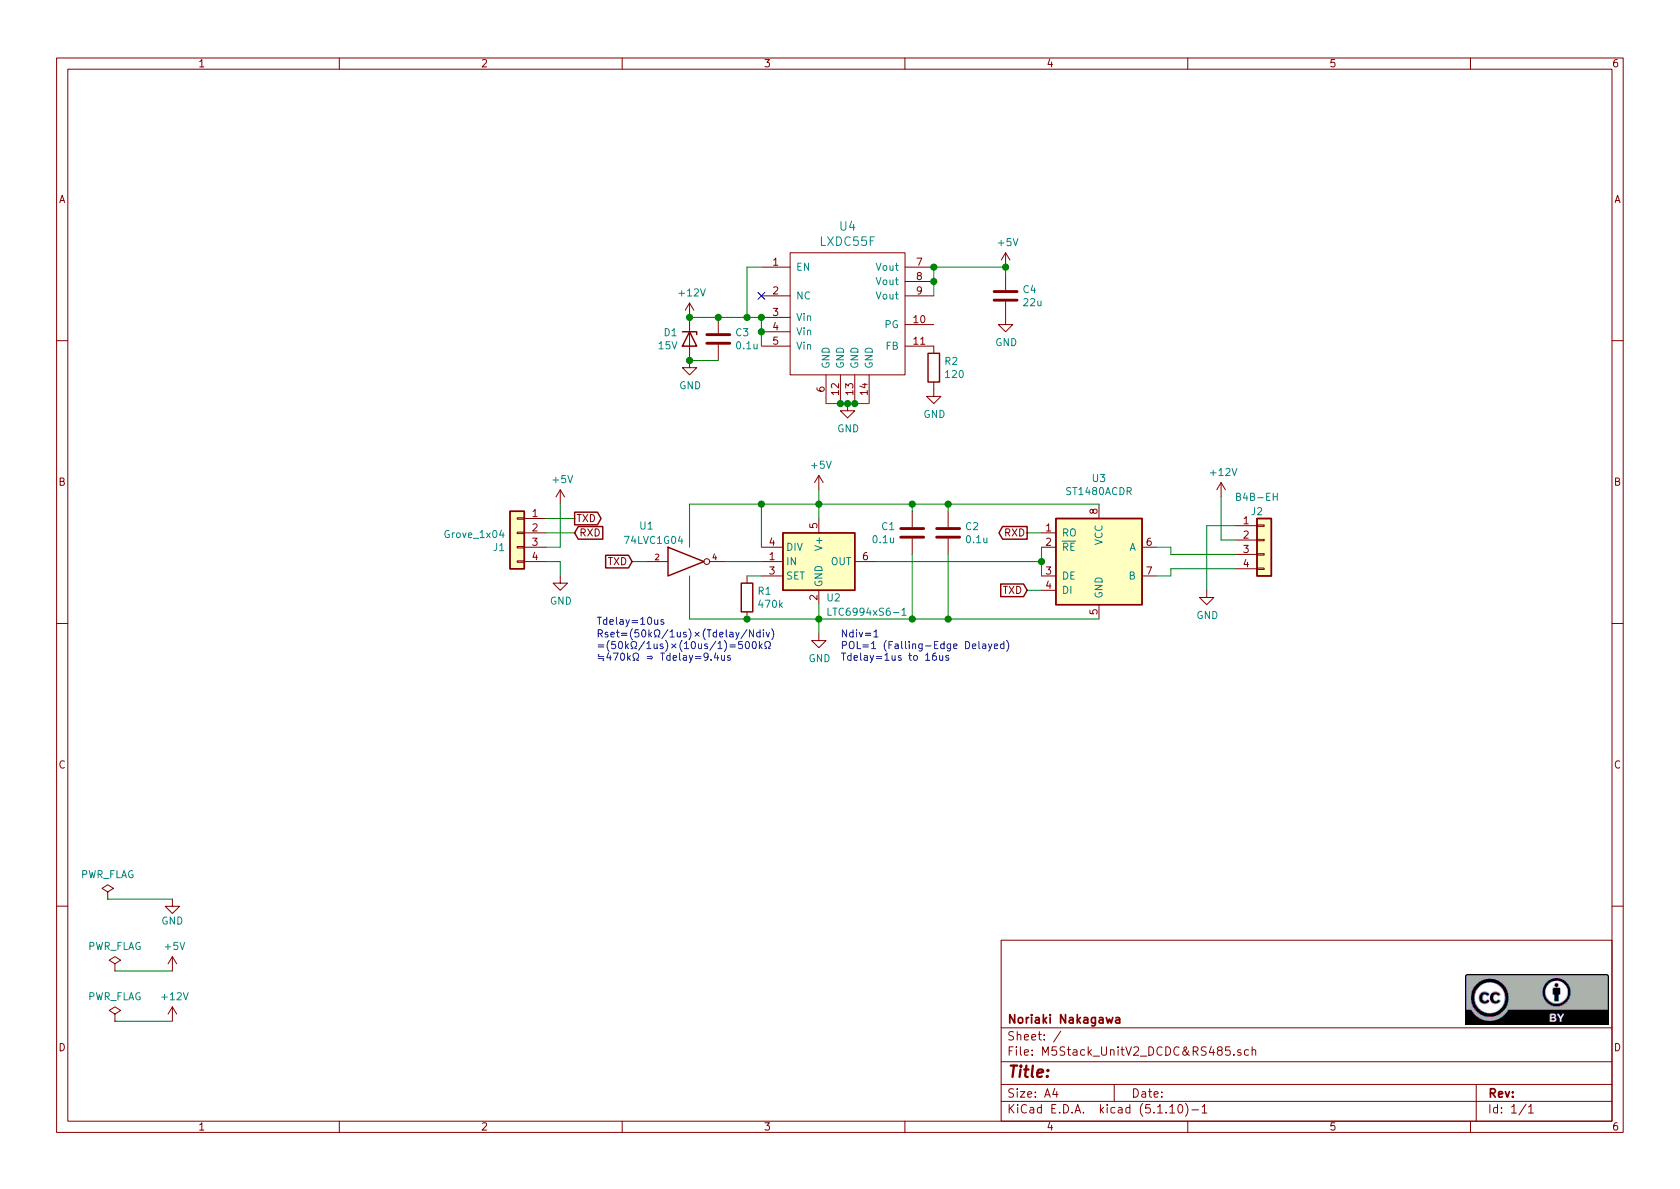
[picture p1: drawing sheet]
EESchema Schematic File Version 4
EELAYER 30 0
EELAYER END
$Descr A4 11693 8268
encoding utf-8
Sheet 1 1
Title ""
Date ""
Rev ""
Comp "Noriaki Nakagawa"
Comment1 ""
Comment2 ""
Comment3 ""
Comment4 ""
$EndDescr
$Comp
L Timer:LTC6994xS6-1 U2
U 1 1
P 5700 3900
F 0 "U2" H 5750 3650 50  0000 L CNN
F 1 "LTC6994xS6-1" H 5750 3550 50  0000 L CNN
F 2 "TO_SOT_Packages_SMD:TSOT-23-6" H 5700 3500 50  0001 C CNN
F 3 "https://www.analog.com/media/en/technical-documentation/data-sheets/699412fb.pdf" H 5450 4250 50  0001 C CNN
F 4 "https://www.digikey.jp/product-detail/ja/analog-devices-inc/LTC6994CS6-1-TRMPBF/LTC6994CS6-1-TRMPBFCT-ND/2404476" H 5700 3900 50  0001 C CNN "order_URL"
F 5 "LTC6994CS6-1#TRMPBF" H 5700 3900 50  0001 C CNN "#manf"
	1    5700 3900
	1    0    0    -1  
$EndComp
$Comp
L Device:R R1
U 1 1
P 5200 4150
AR Path="/5FBF77F2" Ref="R1"  Part="1" 
AR Path="/601FBA46/5FBF77F2" Ref="R?"  Part="1" 
F 0 "R1" H 5270 4196 50  0000 L CNN
F 1 "470k" H 5270 4105 50  0000 L CNN
F 2 "Resistors_SMD:R_0603" V 5130 4150 50  0001 C CNN
F 3 "~" H 5200 4150 50  0001 C CNN
F 4 "https://www.digikey.jp/product-detail/ja/panasonic-electronic-components/ERJ-3EKF4703V/P470KHCT-ND/1746784" H 5200 4150 50  0001 C CNN "order_URL"
F 5 "ERJ-3EKF4703V" H 5200 4150 50  0001 C CNN "#manf"
	1    5200 4150
	1    0    0    -1  
$EndComp
$Comp
L 74xGxx:74LVC1G04 U1
U 1 1
P 4800 3900
F 0 "U1" H 4500 4150 50  0000 C CNN
F 1 "74LVC1G04" H 4550 4050 50  0000 C CNN
F 2 "TO_SOT_Packages_SMD:SOT-353_SC-70-5" H 4800 3900 50  0001 C CNN
F 3 "https://assets.nexperia.com/documents/data-sheet/74LVC1G04.pdf" H 4800 3900 50  0001 C CNN
F 4 "https://www.digikey.jp/product-detail/ja/nexperia-usa-inc/74LVC1G04GW-125/1727-2871-1-ND/763420" H 4800 3900 50  0001 C CNN "order_URL"
F 5 "74LVC1G04GW,125" H 4800 3900 50  0001 C CNN "#manf"
	1    4800 3900
	1    0    0    -1  
$EndComp
Text GLabel 4400 3900 0    50   Input ~ 0
TXD
Text GLabel 7150 3700 0    50   Output ~ 0
RXD
Wire Wire Line
	4400 3900 4500 3900
Wire Wire Line
	5050 3900 5300 3900
Wire Wire Line
	5300 4000 5200 4000
Wire Wire Line
	5700 4300 5700 4400
Wire Wire Line
	5200 4300 5700 4300
Wire Wire Line
	5700 4300 5700 4200
Wire Wire Line
	5700 3500 5700 3600
Wire Wire Line
	5700 3500 5300 3500
Wire Wire Line
	4800 3500 4800 3800
Connection ~ 5700 3500
Wire Wire Line
	4800 4000 4800 4300
Wire Wire Line
	4800 4300 5200 4300
Wire Wire Line
	5300 3800 5300 3500
Connection ~ 5300 3500
Wire Wire Line
	5300 3500 4800 3500
Wire Wire Line
	5700 3400 5700 3500
Connection ~ 5700 4300
Wire Wire Line
	7150 3700 7250 3700
Text GLabel 7150 4100 0    50   Input ~ 0
TXD
Wire Wire Line
	7150 4100 7250 4100
Wire Wire Line
	6100 3900 7250 3900
Wire Wire Line
	7250 3800 7250 3900
Wire Wire Line
	5700 3500 6350 3500
Wire Wire Line
	5700 4300 6350 4300
Wire Wire Line
	6350 3500 6350 3550
Wire Wire Line
	6350 3850 6350 4300
Text Notes 4150 4350 0    50   ~ 0
Tdelay=10us
Text Notes 4150 4600 0    50   ~ 0
Rset=(50kΩ/1us)×(Tdelay/Ndiv)\n=(50kΩ/1us)×(10us/1)=500kΩ\n≒470kΩ ⇒ Tdelay=9.4us
Text Notes 5850 4600 0    50   ~ 0
Ndiv=1\nPOL=1 (Falling-Edge Delayed)\nTdelay=1us to 16us
Connection ~ 6350 4300
Wire Wire Line
	6350 4300 6600 4300
Connection ~ 6350 3500
Wire Wire Line
	6350 3500 6600 3500
Wire Wire Line
	6600 3500 6600 3550
Connection ~ 6600 3500
Wire Wire Line
	6600 3850 6600 4300
Connection ~ 6600 4300
$Comp
L Device:C C1
U 1 1
P 6350 3700
AR Path="/5FF9035A" Ref="C1"  Part="1" 
AR Path="/601FBA46/5FF9035A" Ref="C?"  Part="1" 
F 0 "C1" H 6465 3746 50  0000 L CNN
F 1 "0.1u" H 6465 3655 50  0000 L CNN
F 2 "Capacitors_SMD:C_0603" H 6388 3550 50  0001 C CNN
F 3 "~" H 6350 3700 50  0001 C CNN
F 4 "C0603C104M4RACTU" H 6350 3700 50  0001 C CNN "#manf"
F 5 "https://www.digikey.jp/product-detail/ja/kemet/C0603C104M4RACTU/399-1099-1-ND/411374" H 6350 3700 50  0001 C CNN "order_URL"
	1    6350 3700
	-1   0    0    -1  
$EndComp
$Comp
L Device:C C2
U 1 1
P 6600 3700
AR Path="/5FFA12DF" Ref="C2"  Part="1" 
AR Path="/601FBA46/5FFA12DF" Ref="C?"  Part="1" 
F 0 "C2" H 6715 3746 50  0000 L CNN
F 1 "0.1u" H 6715 3655 50  0000 L CNN
F 2 "Capacitors_SMD:C_0603" H 6638 3550 50  0001 C CNN
F 3 "~" H 6600 3700 50  0001 C CNN
F 4 "C0603C104M4RACTU" H 6600 3700 50  0001 C CNN "#manf"
F 5 "https://www.digikey.jp/product-detail/ja/kemet/C0603C104M4RACTU/399-1099-1-ND/411374" H 6600 3700 50  0001 C CNN "order_URL"
	1    6600 3700
	1    0    0    -1  
$EndComp
Connection ~ 5200 4300
Wire Notes Line
	10450 11250 10350 11250
Wire Notes Line
	3500 11250 3400 11250
$Comp
L ST1480ACDR:ST1480ACDR U3
U 1 1
P 7650 3900
F 0 "U3" H 7650 4481 50  0000 C CNN
F 1 "ST1480ACDR" H 7650 4390 50  0000 C CNN
F 2 "Housings_SOIC:SOIC-8_3.9x4.9mm_Pitch1.27mm" H 8700 3550 50  0001 C CIN
F 3 "https://media.digikey.com/pdf/Data%20Sheets/ST%20Microelectronics%20PDFS/ST1480AB_C_Rev_4.pdf" H 8100 3450 50  0001 C CNN
F 4 "https://www.digikey.jp/product-detail/ja/stmicroelectronics/ST1480ACDR/497-3726-1-ND/686444" H 7800 3300 50  0001 C CNN "order_URL"
F 5 "ST1480ACDR" H 8100 3450 50  0001 C CNN "#manf"
	1    7650 3900
	1    0    0    -1  
$EndComp
Wire Wire Line
	7250 3900 7250 4000
Connection ~ 7250 3900
Wire Wire Line
	6600 3500 7650 3500
Wire Wire Line
	6600 4300 7650 4300
$Comp
L Connector_Generic:Conn_01x04 J2
U 1 1
P 8800 3750
F 0 "J2" H 8750 3950 50  0000 C CNN
F 1 "B4B-EH" H 8750 4050 50  0000 C CNN
F 2 "Connectors_JST:JST_EH_B4B-EH-A_1x04_P2.50mm_Vertical" H 8800 3750 50  0001 C CNN
F 3 "~" H 8800 3750 50  0001 C CNN
F 4 "https://www.digikey.jp/product-detail/ja/jst-sales-america-inc/B4B-EH-A-LF-SN/455-1613-ND/758748" H 8800 3750 50  0001 C CNN "order_URL"
F 5 "B4B-EH-A(LF)(SN)" H 8800 3750 50  0001 C CNN "#manf"
	1    8800 3750
	1    0    0    -1  
$EndComp
Wire Wire Line
	8050 3800 8150 3800
Wire Wire Line
	8150 3800 8150 3850
Wire Wire Line
	8150 3950 8150 4000
Wire Wire Line
	8150 4000 8050 4000
$Comp
L power:GND #PWR06
U 1 1
P 5700 4400
AR Path="/5FC01218" Ref="#PWR06"  Part="1" 
AR Path="/601FBA46/5FC01218" Ref="#PWR?"  Part="1" 
F 0 "#PWR06" H 5700 4150 50  0001 C CNN
F 1 "GND" H 5705 4227 50  0000 C CNN
F 2 "" H 5700 4400 50  0001 C CNN
F 3 "" H 5700 4400 50  0001 C CNN
	1    5700 4400
	1    0    0    -1  
$EndComp
$Comp
L power:GND #PWR05
U 1 1
P 8400 4100
AR Path="/5FF285C5" Ref="#PWR05"  Part="1" 
AR Path="/601FBA46/5FF285C5" Ref="#PWR?"  Part="1" 
F 0 "#PWR05" H 8400 3850 50  0001 C CNN
F 1 "GND" H 8405 3927 50  0000 C CNN
F 2 "" H 8400 4100 50  0001 C CNN
F 3 "" H 8400 4100 50  0001 C CNN
	1    8400 4100
	1    0    0    -1  
$EndComp
$Comp
L power:PWR_FLAG #FLG02
U 1 1
P 800 6750
F 0 "#FLG02" H 800 6825 50  0001 C CNN
F 1 "PWR_FLAG" H 800 6923 50  0000 C CNN
F 2 "" H 800 6750 50  0001 C CNN
F 3 "~" H 800 6750 50  0001 C CNN
	1    800  6750
	1    0    0    -1  
$EndComp
Wire Wire Line
	800  6750 1200 6750
$Comp
L power:GND #PWR07
U 1 1
P 1200 6250
F 0 "#PWR07" H 1200 6000 50  0001 C CNN
F 1 "GND" H 1200 6100 50  0000 C CNN
F 2 "" H 1200 6250 50  0000 C CNN
F 3 "" H 1200 6250 50  0000 C CNN
	1    1200 6250
	1    0    0    -1  
$EndComp
$Comp
L power:PWR_FLAG #FLG01
U 1 1
P 750 6250
F 0 "#FLG01" H 750 6325 50  0001 C CNN
F 1 "PWR_FLAG" H 750 6423 50  0000 C CNN
F 2 "" H 750 6250 50  0001 C CNN
F 3 "~" H 750 6250 50  0001 C CNN
	1    750  6250
	1    0    0    -1  
$EndComp
Wire Wire Line
	750  6250 1200 6250
Wire Wire Line
	8400 3650 8600 3650
Wire Wire Line
	8500 3750 8600 3750
Wire Wire Line
	8500 3450 8500 3750
Wire Wire Line
	8150 3950 8600 3950
Wire Wire Line
	8150 3850 8600 3850
Wire Wire Line
	8400 3650 8400 4100
$Comp
L Connector_Generic:Conn_01x04 J1
U 1 1
P 3600 3700
F 0 "J1" H 3680 3600 50  0000 L CNN
F 1 "Grove_1x04" H 3680 3691 50  0000 L CNN
F 2 "Connect:Grove_1x04" H 3600 3700 50  0001 C CNN
F 3 "~" H 3600 3700 50  0001 C CNN
F 4 "https://akizukidenshi.com/catalog/g/gC-12634/" H 3600 3700 50  0001 C CNN "order_URL"
F 5 "110990037" H 3600 3700 50  0001 C CNN "#manf"
	1    3600 3700
	-1   0    0    -1  
$EndComp
$Comp
L power:GND #PWR04
U 1 1
P 3900 4000
AR Path="/607833BB" Ref="#PWR04"  Part="1" 
AR Path="/601FBA46/607833BB" Ref="#PWR?"  Part="1" 
F 0 "#PWR04" H 3900 3750 50  0001 C CNN
F 1 "GND" H 3905 3827 50  0000 C CNN
F 2 "" H 3900 4000 50  0001 C CNN
F 3 "" H 3900 4000 50  0001 C CNN
	1    3900 4000
	1    0    0    -1  
$EndComp
Text GLabel 4000 3600 2    50   Output ~ 0
TXD
Text GLabel 4000 3700 2    50   Input ~ 0
RXD
Wire Wire Line
	3800 3900 3900 3900
Wire Wire Line
	3900 3900 3900 4000
Wire Wire Line
	3800 3800 3900 3800
Wire Wire Line
	3800 3600 4000 3600
Wire Wire Line
	3800 3700 4000 3700
Wire Wire Line
	3900 3500 3900 3800
$Comp
L power:PWR_FLAG #FLG03
U 1 1
P 800 7100
F 0 "#FLG03" H 800 7175 50  0001 C CNN
F 1 "PWR_FLAG" H 800 7273 50  0000 C CNN
F 2 "" H 800 7100 50  0001 C CNN
F 3 "~" H 800 7100 50  0001 C CNN
	1    800  7100
	1    0    0    -1  
$EndComp
Wire Wire Line
	800  7100 1200 7100
$Comp
L power:+12V #PWR03
U 1 1
P 8500 3450
F 0 "#PWR03" H 8500 3300 50  0001 C CNN
F 1 "+12V" H 8515 3623 50  0000 C CNN
F 2 "" H 8500 3450 50  0001 C CNN
F 3 "" H 8500 3450 50  0001 C CNN
	1    8500 3450
	1    0    0    -1  
$EndComp
$Comp
L LXDC55F:LXDC55F U4
U 1 1
P 5900 2200
F 0 "U4" H 5900 2837 60  0000 C CNN
F 1 "LXDC55F" H 5900 2731 60  0000 C CNN
F 2 "LXDC55F:LXDC55FAAA-203" H 5900 2200 60  0001 C CNN
F 3 "https://akizukidenshi.com/download/ds/murata/LXDC55FAAA-203.pdf" H 5900 2200 60  0001 C CNN
F 4 "LXDC55FAAA-203" H 5900 1450 50  0001 C CNN "#manf"
F 5 "https://akizukidenshi.com/catalog/g/gM-09577/" H 6000 1300 50  0001 C CNN "order_URL"
	1    5900 2200
	1    0    0    -1  
$EndComp
$Comp
L power:+5V #PWR011
U 1 1
P 5700 3400
F 0 "#PWR011" H 5700 3250 50  0001 C CNN
F 1 "+5V" H 5715 3573 50  0000 C CNN
F 2 "" H 5700 3400 50  0001 C CNN
F 3 "" H 5700 3400 50  0001 C CNN
	1    5700 3400
	1    0    0    -1  
$EndComp
$Comp
L power:+5V #PWR014
U 1 1
P 7000 1850
F 0 "#PWR014" H 7000 1700 50  0001 C CNN
F 1 "+5V" H 7015 2023 50  0000 C CNN
F 2 "" H 7000 1850 50  0001 C CNN
F 3 "" H 7000 1850 50  0001 C CNN
	1    7000 1850
	1    0    0    -1  
$EndComp
$Comp
L power:+5V #PWR01
U 1 1
P 1200 6750
F 0 "#PWR01" H 1200 6600 50  0001 C CNN
F 1 "+5V" H 1215 6923 50  0000 C CNN
F 2 "" H 1200 6750 50  0001 C CNN
F 3 "" H 1200 6750 50  0001 C CNN
	1    1200 6750
	1    0    0    -1  
$EndComp
$Comp
L power:+12V #PWR08
U 1 1
P 4800 2200
F 0 "#PWR08" H 4800 2050 50  0001 C CNN
F 1 "+12V" H 4815 2373 50  0000 C CNN
F 2 "" H 4800 2200 50  0001 C CNN
F 3 "" H 4800 2200 50  0001 C CNN
	1    4800 2200
	1    0    0    -1  
$EndComp
$Comp
L Device:C C4
U 1 1
P 7000 2050
F 0 "C4" H 7115 2096 50  0000 L CNN
F 1 "22u" H 7115 2005 50  0000 L CNN
F 2 "Capacitors_SMD:C_0805" H 7038 1900 50  0001 C CNN
F 3 "~" H 7000 2050 50  0001 C CNN
F 4 "GRM21BR61E226ME44" H 7000 2050 50  0001 C CNN "#manf"
F 5 "https://akizukidenshi.com/catalog/g/gP-08240/" H 7000 2050 50  0001 C CNN "order_URL"
	1    7000 2050
	1    0    0    -1  
$EndComp
$Comp
L Device:R R2
U 1 1
P 6500 2550
F 0 "R2" H 6570 2596 50  0000 L CNN
F 1 "120" H 6570 2505 50  0000 L CNN
F 2 "Resistors_SMD:R_0603" V 6430 2550 50  0001 C CNN
F 3 "~" H 6500 2550 50  0001 C CNN
F 4 "RK73B1JTTD121J" H 6500 2550 50  0001 C CNN "#manf"
F 5 "https://www.sengoku.co.jp/mod/sgk_cart/detail.php?code=EEHD-57FW" H 6500 2550 50  0001 C CNN "order_URL"
	1    6500 2550
	1    0    0    -1  
$EndComp
$Comp
L power:GND #PWR013
U 1 1
P 6500 2700
AR Path="/6196E830" Ref="#PWR013"  Part="1" 
AR Path="/601FBA46/6196E830" Ref="#PWR?"  Part="1" 
F 0 "#PWR013" H 6500 2450 50  0001 C CNN
F 1 "GND" H 6505 2527 50  0000 C CNN
F 2 "" H 6500 2700 50  0001 C CNN
F 3 "" H 6500 2700 50  0001 C CNN
	1    6500 2700
	1    0    0    -1  
$EndComp
Wire Wire Line
	5300 2200 5300 2300
Connection ~ 5300 2200
Connection ~ 5300 2300
Wire Wire Line
	5300 2300 5300 2400
Wire Wire Line
	5200 2200 5200 1850
Wire Wire Line
	5200 1850 5300 1850
Wire Wire Line
	5200 2200 5300 2200
Wire Wire Line
	6500 1850 7000 1850
Wire Wire Line
	7000 1850 7000 1900
Connection ~ 7000 1850
Wire Wire Line
	6500 2050 6500 1950
Connection ~ 6500 1850
Connection ~ 6500 1950
Wire Wire Line
	6500 1950 6500 1850
Wire Wire Line
	5750 2800 5850 2800
Connection ~ 5850 2800
Wire Wire Line
	5850 2800 5900 2800
Connection ~ 5950 2800
Wire Wire Line
	5950 2800 6050 2800
$Comp
L power:GND #PWR012
U 1 1
P 5900 2800
AR Path="/61977B10" Ref="#PWR012"  Part="1" 
AR Path="/601FBA46/61977B10" Ref="#PWR?"  Part="1" 
F 0 "#PWR012" H 5900 2550 50  0001 C CNN
F 1 "GND" H 5905 2627 50  0000 C CNN
F 2 "" H 5900 2800 50  0001 C CNN
F 3 "" H 5900 2800 50  0001 C CNN
	1    5900 2800
	1    0    0    -1  
$EndComp
$Comp
L power:GND #PWR015
U 1 1
P 7000 2200
AR Path="/6197A1A8" Ref="#PWR015"  Part="1" 
AR Path="/601FBA46/6197A1A8" Ref="#PWR?"  Part="1" 
F 0 "#PWR015" H 7000 1950 50  0001 C CNN
F 1 "GND" H 7005 2027 50  0000 C CNN
F 2 "" H 7000 2200 50  0001 C CNN
F 3 "" H 7000 2200 50  0001 C CNN
	1    7000 2200
	1    0    0    -1  
$EndComp
NoConn ~ 5300 2050
$Comp
L Device:C C3
U 1 1
P 5000 2350
AR Path="/6197D1F5" Ref="C3"  Part="1" 
AR Path="/601FBA46/6197D1F5" Ref="C?"  Part="1" 
F 0 "C3" H 4885 2396 50  0000 R CNN
F 1 "0.1u" H 4885 2305 50  0000 R CNN
F 2 "Capacitors_SMD:C_0603" H 5038 2200 50  0001 C CNN
F 3 "~" H 5000 2350 50  0001 C CNN
F 4 "C0603C104M4RACTU" H 5000 2350 50  0001 C CNN "#manf"
F 5 "https://www.digikey.jp/product-detail/ja/kemet/C0603C104M4RACTU/399-1099-1-ND/411374" H 5000 2350 50  0001 C CNN "order_URL"
	1    5000 2350
	-1   0    0    -1  
$EndComp
$Comp
L power:GND #PWR010
U 1 1
P 4800 2500
AR Path="/6197E70A" Ref="#PWR010"  Part="1" 
AR Path="/601FBA46/6197E70A" Ref="#PWR?"  Part="1" 
F 0 "#PWR010" H 4800 2250 50  0001 C CNN
F 1 "GND" H 4805 2327 50  0000 C CNN
F 2 "" H 4800 2500 50  0001 C CNN
F 3 "" H 4800 2500 50  0001 C CNN
	1    4800 2500
	1    0    0    -1  
$EndComp
$Comp
L Device:D_Zener D1
U 1 1
P 4800 2350
F 0 "D1" V 4754 2270 50  0000 R CNN
F 1 "15V" V 4845 2270 50  0000 R CNN
F 2 "Diodes_SMD:D_SOD-323" H 4800 2350 50  0001 C CNN
F 3 "~" H 4800 2350 50  0001 C CNN
F 4 "UDZV15B" V 4800 2350 50  0001 C CNN "#manf"
F 5 "https://akizukidenshi.com/catalog/g/gI-07433/" V 4800 2350 50  0001 C CNN "order_URL"
	1    4800 2350
	0    1    1    0   
$EndComp
Connection ~ 5200 2200
Wire Wire Line
	5000 2500 4800 2500
Connection ~ 4800 2500
Connection ~ 4800 2200
Connection ~ 5000 2200
Wire Wire Line
	5000 2200 5200 2200
Wire Wire Line
	4800 2200 5000 2200
$Comp
L power:+5V #PWR0101
U 1 1
P 3900 3500
F 0 "#PWR0101" H 3900 3350 50  0001 C CNN
F 1 "+5V" H 3915 3673 50  0000 C CNN
F 2 "" H 3900 3500 50  0001 C CNN
F 3 "" H 3900 3500 50  0001 C CNN
	1    3900 3500
	1    0    0    -1  
$EndComp
$Comp
L power:+12V #PWR0102
U 1 1
P 1200 7100
F 0 "#PWR0102" H 1200 6950 50  0001 C CNN
F 1 "+12V" H 1215 7273 50  0000 C CNN
F 2 "" H 1200 7100 50  0001 C CNN
F 3 "" H 1200 7100 50  0001 C CNN
	1    1200 7100
	1    0    0    -1  
$EndComp
Connection ~ 5900 2800
Wire Wire Line
	5900 2800 5950 2800
$EndSCHEMATC
